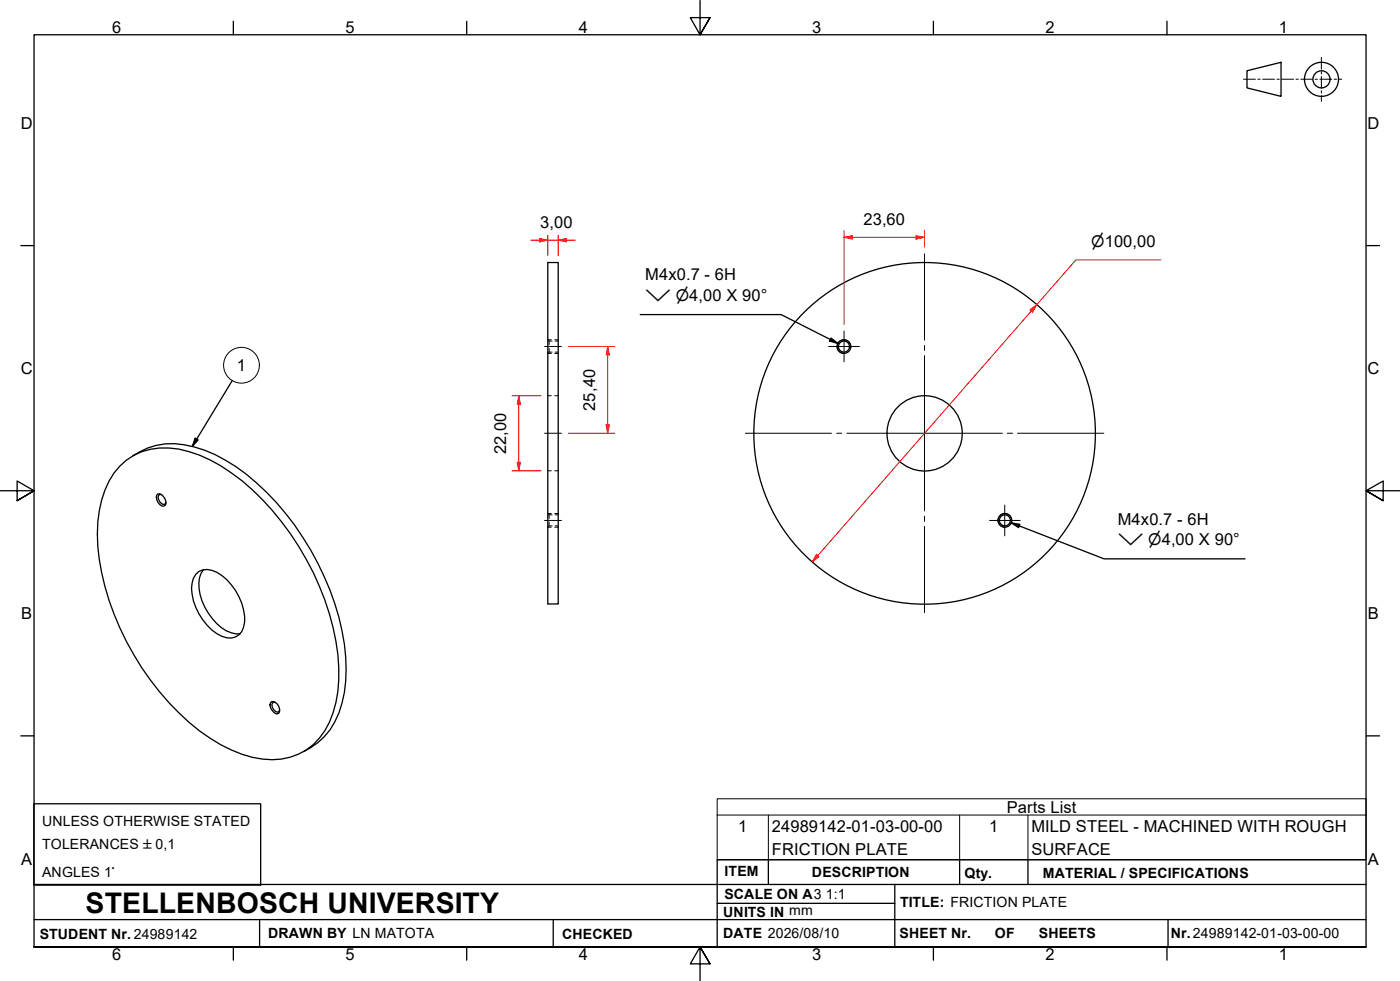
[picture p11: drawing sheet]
<svg xmlns="http://www.w3.org/2000/svg" width="410mm" height="287mm" viewBox="0 0 410 287" stroke-linecap="round" stroke-linejoin="round" font-family="sans-serif">
<!-- layer: Threads(ISO) -->
<path d="M249.1 101.8a2 2 0 0 0-1.6-2.3 2 2 0 0 0-2.4 1.6 2 2 0 0 0 1.7 2.3M296.2 152.7a2 2 0 0 0-1.6-2.4 2 2 0 0 0-2.3 1.7 2 2 0 0 0 1.6 2.3" fill="none" stroke="#000" stroke-width=".29"/>
<!-- layer: Visible Edges(ISO) -->
<g fill="none" stroke="#000" stroke-width=".38">
<path d="M160.4 76.8h3v100h-3zM35.1 136.4a19.3 19.3 0 0 1 20.3-4.2 49.2 49.2 0 0 1 21.4 14.1 80.7 80.7 0 0 1 22.1 45.3 35.9 35.9 0 0 1-3.8 22.3 18 18 0 0 1-18.3 8.3 41.7 41.7 0 0 1-21.4-10.7 81 81 0 0 1-26.8-51.5 33.9 33.9 0 0 1 4.8-21.6zM38.9 133.4a20.5 20.5 0 0 1 17.9-2.6 48.5 48.5 0 0 1 21.3 13.4 82.2 82.2 0 0 1 22.7 44.3 41.7 41.7 0 0 1-1.5 20.2 20.3 20.3 0 0 1-10.4 11.3M45.9 144.9l.3-.3a2.4 2.4 0 0 1 2.1 3.4 1.46 1.46 0 0 1-2.1-1l-.4-1.4zM47.3 144.8l-.8 .1a2.07 2.07 0 0 0 1.6 2.8l.4-.2 .1-.5M57.3 168.1a4.7 4.7 0 0 1 6.2-.6 16.9 16.9 0 0 1 8.1 14.6 4.6 4.6 0 0 1-3.8 4.7 10.6 10.6 0 0 1-8.4-5.4 14.9 14.9 0 0 1-3.1-10.8l.3-1.4zM59.6 166.8a9.5 9.5 0 0 0-.4 9.2 16 16 0 0 0 8.6 9.2l1.3 .4 1.3-.1M79.6 205.4a2.4 2.4 0 0 1 2.1 3.3 1.46 1.46 0 0 1-2.1-.9 1.64 1.64 0 0 1 0-2.4zM80.6 205.6l-.5-.1a1.8 1.8 0 0 0-.3 1.9 1.8 1.8 0 0 0 1.5 1.1l.6-.7"/>
<circle cx="247.1" cy="101.5" r="1.62"/>
<circle cx="247.1" cy="101.5" r="2"/>
<circle cx="270.7" cy="126.9" r="11"/>
<circle cx="270.7" cy="126.9" r="50"/>
<circle cx="294.2" cy="152.3" r="1.62"/>
<circle cx="294.2" cy="152.3" r="2"/>
</g>
<!-- layer: Hidden Edges(ISO) -->
<g fill="none" stroke="#000" stroke-width=".29">
<path d="M160.7 99.7l.1 .1M160.8 99.8v1.1M160.8 99.8h.9M161.4 99.5h-1l.1 .1M162.4 99.5h1M162.6 99.8h.8M160.4 115.8h1M160.5 103.3l-.1 .2h1M160.8 102v1.1M160.8 103.1l-.1 .1M160.8 103.1h.9M162.4 103.5h1"/>
<path d="M162.4 115.8h1M162.6 103.1h.8M160.4 137.8h1M162.4 137.8h1M160.5 154.2l-.1 .1h1M160.7 150.6l.1 .1M160.8 150.7v1.1M160.8 152.9v1M160.8 153.9l-.1 .2M160.8 153.9h.9M160.8 150.7h.9M161.4 150.3h-1l.1 .1"/>
<path d="M162.4 154.3h1M162.4 150.3h1M162.6 153.9h.8M162.6 150.7h.8"/>
</g>
<!-- layer: Symbols(ISO) -->
<path d="M210 238.6v-4.8h190v4.8M210 238.6v13.1h190v-13.1M210 238.6h190M225 238.6v13.1M281 238.6v13.1M301 238.6v13.1" fill="none" stroke="#000" stroke-width=".29"/>
<!-- layer: Border_0 -->
<g fill="none" stroke="#000" stroke-width=".38">
<path d="M68.3 6.2v4M136.7 6.2v4M205 .1v10.1l-2.9-5h5.8l-2.9 5 2.9-5M273.3 6.2v4M341.7 6.2v4M6.1 71.9h3.9M400 71.9h3.9M0 143.7h10l-5-2.9v5.8l5-2.9-5 2.9M410 143.7h-10l5-2.9v5.8l-5-2.9 5 2.9M6.1 215.4h3.9M400 215.4h3.9M10 277.2v-267h390v267h-390h390"/>
<path d="M68.3 277.2v3.9M136.7 277.2v3.9M273.3 277.2v3.9M341.7 277.2v3.9M207.9 282.1l-2.9-4.9 2.9 4.9h-5.8l2.9-4.9v10"/>
</g>
<!-- layer: Sketch Geometry(ISO) -->
<g fill="none" stroke="#000" stroke-width=".38">
<path d="M365.1 20.7l10-2.5v10l-10-2.5zM9.9 235.3h66.4v23.8h-66.4zM10 258.9h390M225 251.7v7.2M262 258.9v18.3M281 251.7v7.2M301 251.7v7.2M400 251.7h-190v25.5M10 277.2h390M10 269.2h390M76 269.2v8M162 269.2v8"/>
<path d="M210 264.4h52M342 269.2v8"/>
<circle cx="386.9" cy="23.2" r="5"/>
<circle cx="386.9" cy="23.2" r="2.51"/>
</g>
<g fill="none" stroke="#000" stroke-width=".29">
<path d="M386.9 16.8v3.5M364.1 23.2h3.5M368.3 23.2h.7M369.7 23.2h3.5M373.9 23.2h.7M375.3 23.2h3.5M379.5 23.2h.7M380.9 23.2h3.5M385.1 23.2h.7M386.5 23.2h3.5M386.9 21v.7M386.9 22.4v3.5"/>
<path d="M386.9 26.6v.7M386.9 28v1.7M390.7 23.2h.7M392 23.2h.9"/>
</g>
<!-- layer: Center Mark(ISO) -->
<g fill="none" stroke="#000" stroke-width=".29">
<path d="M270.7 74.3v25.3M247.1 96.9v9M242.6 101.4h9.1M270.7 101.1v1.5M270.7 104.1v45.5M218.2 126.8h25.3M245 126.8h1.4M248 126.8h45.5M295 126.8h1.5M297.9 126.8h25.3M270.7 151.1v1.5M270.7 154.1v25.2"/>
<path d="M289.8 152.4h8.9M294.2 147.8v9.1"/>
</g>
<!-- layer: Centerline(ISO) -->
<path d="M159.4 101.4h5M159.4 126.8h5M159.4 152.4h5" fill="none" stroke="#000" stroke-width=".29"/>
<!-- layer: Dimensions(ISO) -->
<path d="M157.9 70.3h2.5" fill="none" stroke="#f00" stroke-width=".29"/>
<path d="M157.9 69.8l2.5 .5-2.5 .5z" fill="#f00"/>
<path d="M157.9 69.8l2.5 .5-2.5 .5zM163.4 70.3h2.5" fill="none" stroke="#f00" stroke-width=".29"/>
<path d="M163.4 70.3l2.5-.5v1z" fill="#f00"/>
<path d="M155.4 70.3h2.5M160.4 70.3h3M160.4 68.8v6M163.4 70.3l2.5-.5v1zM163.4 68.8v6M165.9 70.3h2.5M177.9 101.4v2.5" fill="none" stroke="#f00" stroke-width=".29"/>
<path d="M177.9 101.4l.5 2.5h-.9z" fill="#f00"/>
<path d="M177.9 101.4l.5 2.5h-.9zM177.9 124.3v2.5" fill="none" stroke="#f00" stroke-width=".29"/>
<path d="M177.5 124.3h.9l-.5 2.5z" fill="#f00"/>
<path d="M303.6 89.2l-1.7 1.9M166.4 101.4h13.6M177.9 103.9v20.4M166.4 126.8h13.6M177.5 124.3h.9l-.5 2.5z" fill="none" stroke="#f00" stroke-width=".29"/>
<path d="M301.6 90.7l2-1.5-1.3 2.2z" fill="#f00"/>
<path d="M301.6 90.7l2-1.5-1.3 2.2zM239.5 162.6l-1.7 1.9" fill="none" stroke="#f00" stroke-width=".29"/>
<path d="M239.1 162.3l.7 .7-2 1.5z" fill="#f00"/>
<path d="M268.2 69.5h2.5M339.9 76.1h-24.9l-11.4 13.1M301.9 91.1l-62.4 71.5M239.1 162.3l.7 .7-2 1.5z" fill="none" stroke="#f00" stroke-width=".29"/>
<path d="M268.2 69l2.5 .5-2.5 .5z" fill="#f00"/>
<path d="M247.1 69.5h2.5M268.2 69l2.5 .5-2.5 .5z" fill="none" stroke="#f00" stroke-width=".29"/>
<path d="M247.1 69.5l2.5-.5v1z" fill="#f00"/>
<path d="M247.1 69.5l2.5-.5v1zM247.1 67.5v27.4M249.6 69.5h18.6M270.7 67.5v4.8M151.9 115.8v2.5" fill="none" stroke="#f00" stroke-width=".29"/>
<!-- layer: Symbols(ISO) -->
<path d="M68 111.4l-11.7 19.2M57.1 128.3l.9 .5-1.7 1.8z" fill="none" stroke="#000" stroke-width=".38"/>
<path d="M57.1 128.3l.9 .5-1.7 1.8z" fill="#000"/>
<circle cx="70.7" cy="106.9" r="5.2" fill="none" stroke="#000" stroke-width=".29"/>
<!-- layer: Dimensions(ISO) -->
<path d="M151.9 115.8l.5 2.5h-1z" fill="#f00"/>
<path d="M151.9 115.8l.5 2.5h-1zM151.9 135.3v2.5" fill="none" stroke="#f00" stroke-width=".29"/>
<path d="M151.4 135.3h1l-.5 2.5z" fill="#f00"/>
<path d="M149.9 115.8h8.5M151.9 118.3v17M149.9 137.8h8.5M151.4 135.3h1l-.5 2.5z" fill="none" stroke="#f00" stroke-width=".29"/>
<!-- layer: Symbols(ISO) -->
<path d="M187.5 92.1h41.2l16.7 8.4M243.3 98.9l2.1 1.6-2.5-.7zM296.1 153l2.5 .5-.3 .9zM296.1 153l27.2 10.6h41.3" fill="none" stroke="#000" stroke-width=".38"/>
<path d="M243.3 98.9l2.1 1.6-2.5-.7zM296.1 153l2.5 .5-.3 .9z" fill="#000"/>
<text font-size="8.3" x="25.1" y="267.2">STELLENBOSCH UNIVERSITY</text>
<g font-size="4.8">
<text x="32.8" y="9.7">6</text>
<text x="101.2" y="9.7">5</text>
<text x="169.5" y="9.7">4</text>
<text x="237.8" y="9.7">3</text>
<text x="306.1" y="9.7">2</text>
<text x="374.5" y="9.7">1</text>
<text x="6.1" y="37.8">D</text>
<text x="400.4" y="37.8">D</text>
<text x="252.8" y="65.8">23,60</text>
<text x="158.2" y="66.6">3,00</text>
<text x="188.9" y="82.1">M4x0.7 - 6H</text>
<text x="6.1" y="109.6">C</text>
<text x="69.3" y="108.7">1</text>
<text x="400.4" y="109.6">C</text>
<text x="174.2" y="120.2" transform="rotate(-90 174.2 120.2)">25,40</text>
<text x="148.2" y="132.9" transform="rotate(-90 148.2 132.9)">22,00</text>
<text x="327.3" y="153.6">M4x0.7 - 6H</text>
<text x="6.2" y="181.3">B</text>
<text x="400.5" y="181.3">B</text>
<text x="294.8" y="237.9">Parts List</text>
<text x="216.2" y="243.6">1</text>
<text x="226" y="243.6">24989142-01-03-00-00</text>
<text x="289.6" y="243.6">1</text>
<text x="302" y="243.7">MILD STEEL - MACHINED WITH ROUGH</text>
<text x="226" y="250.1">FRICTION PLATE</text>
<text x="302" y="250.2">SURFACE</text>
<text x="6.2" y="253.1">A</text>
<text x="400.5" y="253.1">A</text>
<text x="32.8" y="281.1">6</text>
<text x="101.2" y="281.1">5</text>
<text x="169.5" y="281.1">4</text>
<text x="237.8" y="281.1">3</text>
<text x="306.1" y="281.1">2</text>
<text x="374.5" y="281.1">1</text>
</g>
<g font-size="4.6">
<text x="319.5" y="72.2">⌀100,00</text>
<text x="188.9" y="88.2">⌵ ⌀4,00 X 90°</text>
<text x="327.3" y="159.7">⌵ ⌀4,00 X 90°</text>
</g>
<g font-size="4.1">
<text x="12.3" y="241.7">UNLESS OTHERWISE STATED</text>
<text x="12.3" y="248.6">TOLERANCES ±0,1</text>
<text x="12.3" y="256.8">ANGLES 1°</text>
<text x="212.2" y="256.5">ITEM</text>
<text x="237.7" y="256.7">DESCRIPTION</text>
<text x="282.4" y="256.9">Qty.</text>
<text x="305.4" y="256.9">MATERIAL / SPECIFICATIONS</text>
<text x="212.1" y="263">SCALE ON A3</text>
<text x="241.8" y="263.1">1:1</text>
<text x="211.8" y="268.4">UNITS IN mm</text>
<text x="263.5" y="265.6">TITLE: FRICTION PLATE</text>
<text x="11.6" y="274.8">STUDENT Nr. 24989142</text>
<text x="78.5" y="274.6">DRAWN BY LN MATOTA</text>
<text x="164.6" y="274.8">CHECKED</text>
<text x="211.8" y="274.6">DATE 2026/08/10</text>
<text x="263.4" y="274.6">SHEET Nr.</text>
<text x="291.3" y="274.6">OF</text>
<text x="304.2" y="274.6">SHEETS</text>
<text x="342.8" y="274.5">Nr.24989142-01-03-00-00</text>
</g>
</svg>
